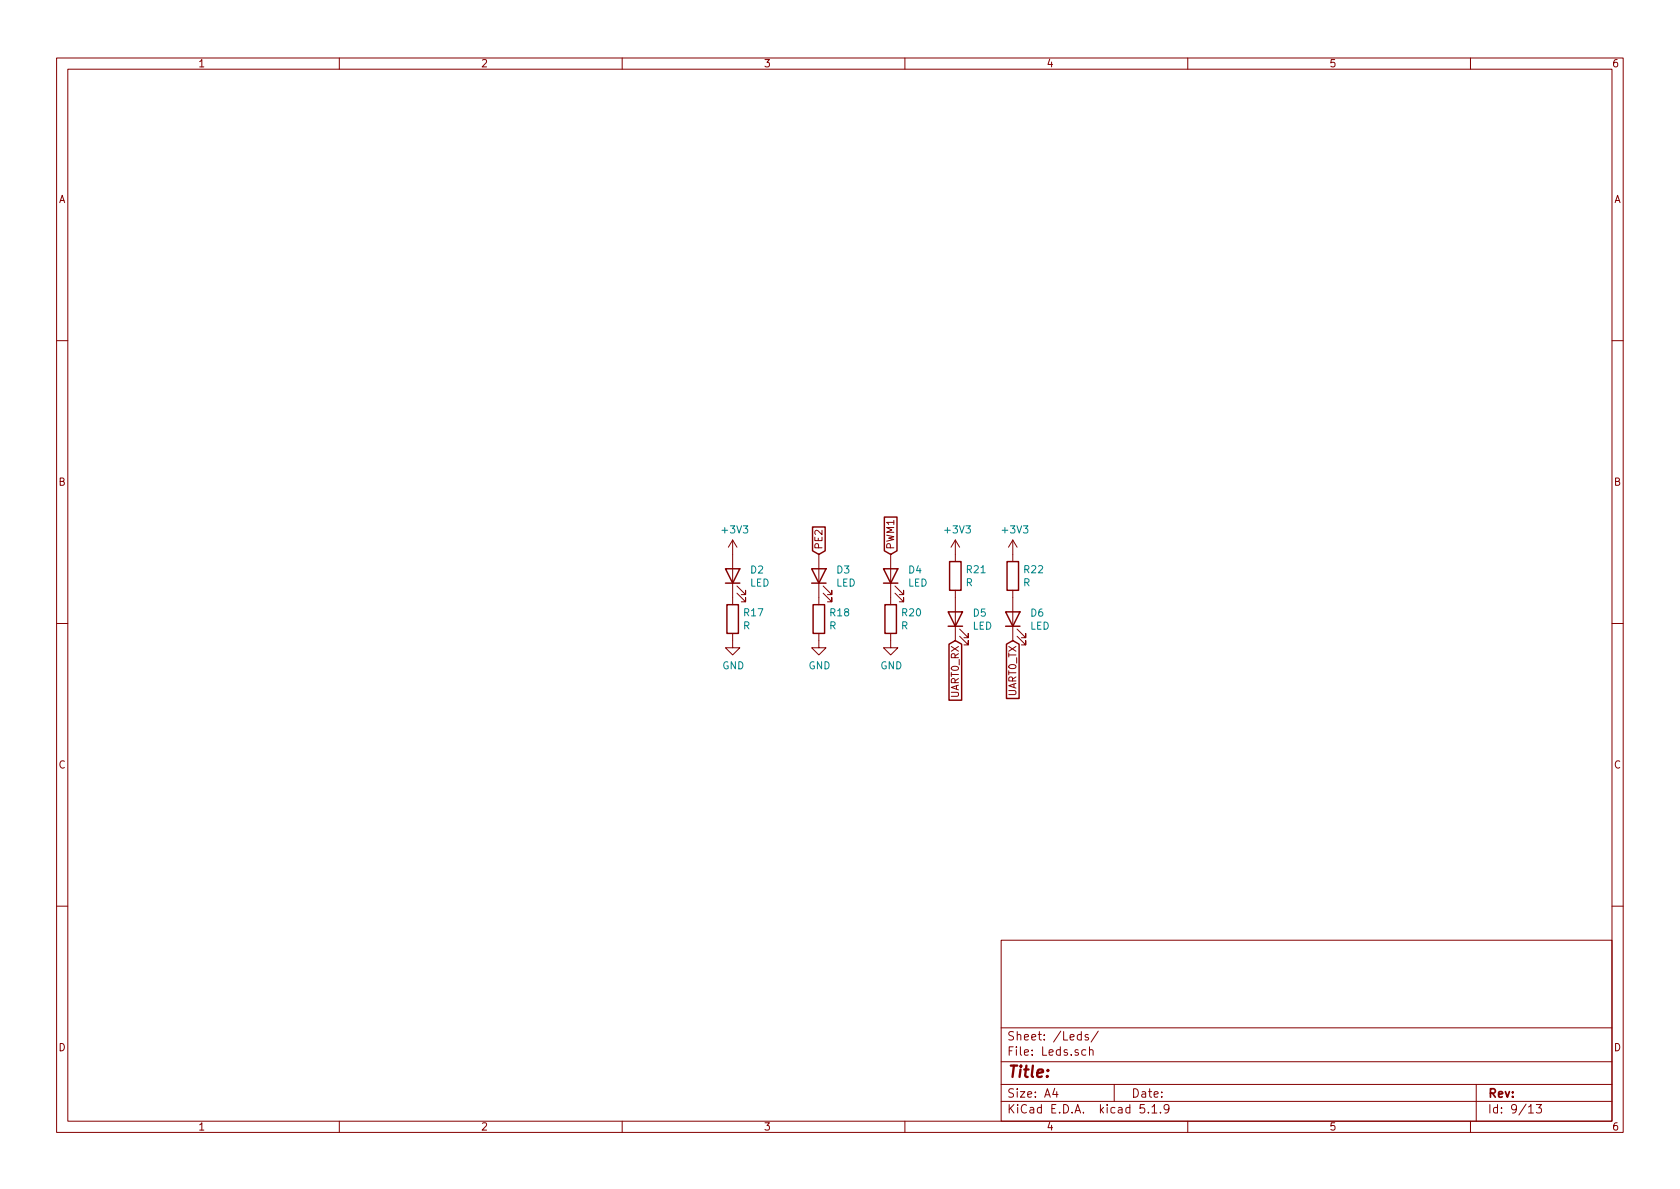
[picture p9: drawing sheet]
<svg xmlns="http://www.w3.org/2000/svg" width="297mm" height="210mm" viewBox="0 0 297 210" stroke-linecap="round" stroke-linejoin="round" font-family="sans-serif">
<g fill="none" stroke="#840000" stroke-width=".18">
<path d="M10 10.3h277v189.9h-277zM12 12.2h273v186.1h-273zM60 10.3v1.9M110 10.3v1.9M160 10.3v1.9M210 10.3v1.9M260 10.3v1.9M10 60.2h2M285 60.2h2M129.5 95.5v11.4M129.5 95.5l-.7 1.3M129.5 95.5l.8 1.3"/>
<path d="M144.8 98v8.9M157.5 98v8.9M168.9 95.5l-.8 1.3M168.9 95.5v3.8M168.9 95.5l.8 1.3M179.1 95.5l-.8 1.3M179.1 95.5v3.8M179.1 95.5l.7 1.3M10 110.3h2M129.5 112v2.5h1.3l-1.3 1.3-1.2-1.3h1.2M130.3 104.9l1.5 1.5v-.7v.7h-.7M130.3 103.6l1.5 1.6v-.8v.8h-.7"/>
<path d="M144.8 112v2.5h1.2l-1.2 1.3-1.3-1.3h1.3M145.5 104.9l1.6 1.5v-.7v.7h-.8M145.5 103.6l1.6 1.6v-.8v.8h-.8M157.5 112v2.5h1.2l-1.2 1.3-1.3-1.3h1.3M158.2 104.9l1.6 1.5v-.7v.7h-.8M158.2 103.6l1.6 1.6v-.8v.8h-.8M168.9 104.4v8.9M169.7 112.5l1.5 1.5v-.7v.7h-.8M169.7 111.2l1.5 1.6v-.8v.8h-.8M179.1 104.4v8.9M179.8 112.5l1.6 1.5v-.7v.7h-.8M179.8 111.2l1.6 1.6v-.8v.8h-.8"/>
<path d="M285 110.3h2M10 160.2h2M177 166.3h108v32h-108zM285 160.2h2M60 198.3v1.9M110 198.3v1.9M160 198.3v1.9M177 194.8h108M177 191.8h108M177 187.8h108M177 181.8h108M186.5 192.5l-.4 1h1"/>
<path d="M186.8 193v1M191.2 183l-.4-.1-.3 .3 .1 .6 .2 .1 .4-.1M191.2 182.4v1.5M192 185.7l-.4-.1-.3 .3v.6l.3 .1 .4-.1M192.4 183l-.4-.1-.2 .2 .1 .3 .5 .1v.3h-.6M192.6 185.7l.2-.1 .4 .1 .1 .9M192.6 185.1v1.5M194.2 182.3l-1.3 2M197 191.8v3M202.3 195.3h-.7l-.1 .7 .3-.1 .5 .1 .1 .2-.1 .5-.2 .1-.6-.1M203 196.7v.1M203.7 195.8l.4-.5v1.5"/>
<path d="M203.7 196.8h.8M205.2 196.7v.1M206.7 196l-.1 .2a.48 .48 0 0 1-.7-.1v-.6a.48 .48 0 0 1 .7-.1v.1a1.19 1.19 0 0 1-.2 1.2l-.4 .1M210 198.3v1.9M260 198.3v1.9M261 191.8v6.5M270.3 195.8l.4-.5v1.5M270.3 196.8h.8M271.6 195.3h.9l-.4 .6 .4 .1v.7l-.2 .1-.7-.1"/>
</g>
<g fill="none" stroke="#840000" stroke-width=".25">
<path d="M143.7 93.2h2.2v4.2l-1.1 .6-1.1-.6zM156.4 91.4h2.2v6l-1.1 .6-1.1-.6zM167.9 99.3h2v5.1h-2zM178.1 99.3h2v5.1h-2zM128.3 100.6h2.5l-1.3 2.5zM128.3 103.1h2.5M128.5 106.9h2.1v5.1h-2.1zM143.5 100.6h2.5l-1.2 2.5zM143.5 103.1h2.5M143.8 106.9h2v5.1h-2zM156.2 100.6h2.5l-1.2 2.5zM156.2 103.1h2.5"/>
<path d="M156.5 106.9h2v5.1h-2zM167.6 108.2h2.6l-1.3 2.5zM167.6 110.7h2.6M167.8 113.9l1.1-.6 1.1 .6v9.9h-2.2zM177.8 108.2h2.5l-1.2 2.5zM177.8 110.7h2.5M178 113.9l1.1-.6 1.1 .6v9.6h-2.2z"/>
</g>
<text font-size="2.8" fill="#840000" x="178" y="190.5">Title:</text>
<g font-size="2.1" fill="#840000">
<text x="178" y="184">Sheet: /Leds/</text>
<text x="178" y="186.7">File: Leds.sch</text>
<text x="178" y="196.9">KiCad E.D.A. kicad 5.1.9</text>
<text x="178" y="194.1">Size: A4</text>
<text x="200" y="194.1">Date:</text>
<text x="263" y="194.1">Rev:</text>
<text x="263" y="196.9">Id: 9/13</text>
</g>
<g font-size="1.8" fill="#840000">
<text x="35" y="11.9">1</text>
<text x="85" y="11.9">2</text>
<text x="135" y="11.9">3</text>
<text x="185" y="11.9">4</text>
<text x="235" y="11.9">5</text>
<text x="285" y="11.9">6</text>
<text x="10.4" y="35.9">A</text>
<text x="285.4" y="35.9">A</text>
<text x="10.4" y="85.9">B</text>
<text x="285.4" y="85.9">B</text>
<text x="145.4" y="97.3" transform="rotate(-90 145.4 97.3)">PE2</text>
<text x="158.1" y="97.3" transform="rotate(-90 158.1 97.3)">PWM1</text>
<text x="169.5" y="123.4" transform="rotate(-90 169.5 123.4)">UART0_RX</text>
<text x="179.7" y="123.2" transform="rotate(-90 179.7 123.2)">UART0_TX</text>
<text x="10.4" y="135.9">C</text>
<text x="285.4" y="135.9">C</text>
<text x="10.4" y="185.9">D</text>
<text x="285.4" y="185.9">D</text>
<text x="35" y="199.9">1</text>
<text x="85" y="199.9">2</text>
<text x="135" y="199.9">3</text>
<text x="185" y="199.9">4</text>
<text x="235" y="199.9">5</text>
<text x="285" y="199.9">6</text>
</g>
<g font-size="1.8" fill="#008484">
<text x="127.8" y="94.3">+3V3</text>
<text x="167.2" y="94.3">+3V3</text>
<text x="177.4" y="94.3">+3V3</text>
<text x="132.7" y="101.4">D2</text>
<text x="148" y="101.4">D3</text>
<text x="160.7" y="101.4">D4</text>
<text x="171" y="101.4">R21</text>
<text x="181.1" y="101.4">R22</text>
<text x="132.6" y="103.7">LED</text>
<text x="147.8" y="103.7">LED</text>
<text x="160.5" y="103.7">LED</text>
<text x="170.8" y="103.7">R</text>
<text x="180.9" y="103.7">R</text>
<text x="131.4" y="111.3">R</text>
<text x="131.6" y="109">R17</text>
<text x="146.6" y="111.3">R</text>
<text x="146.8" y="109">R18</text>
<text x="159.3" y="111.3">R</text>
<text x="159.5" y="109">R20</text>
<text x="172" y="111.3">LED</text>
<text x="172.1" y="109">D5</text>
<text x="182.1" y="111.3">LED</text>
<text x="182.3" y="109">D6</text>
<text x="127.7" y="118.4">GND</text>
<text x="143" y="118.4">GND</text>
<text x="155.7" y="118.4">GND</text>
</g>
</svg>
